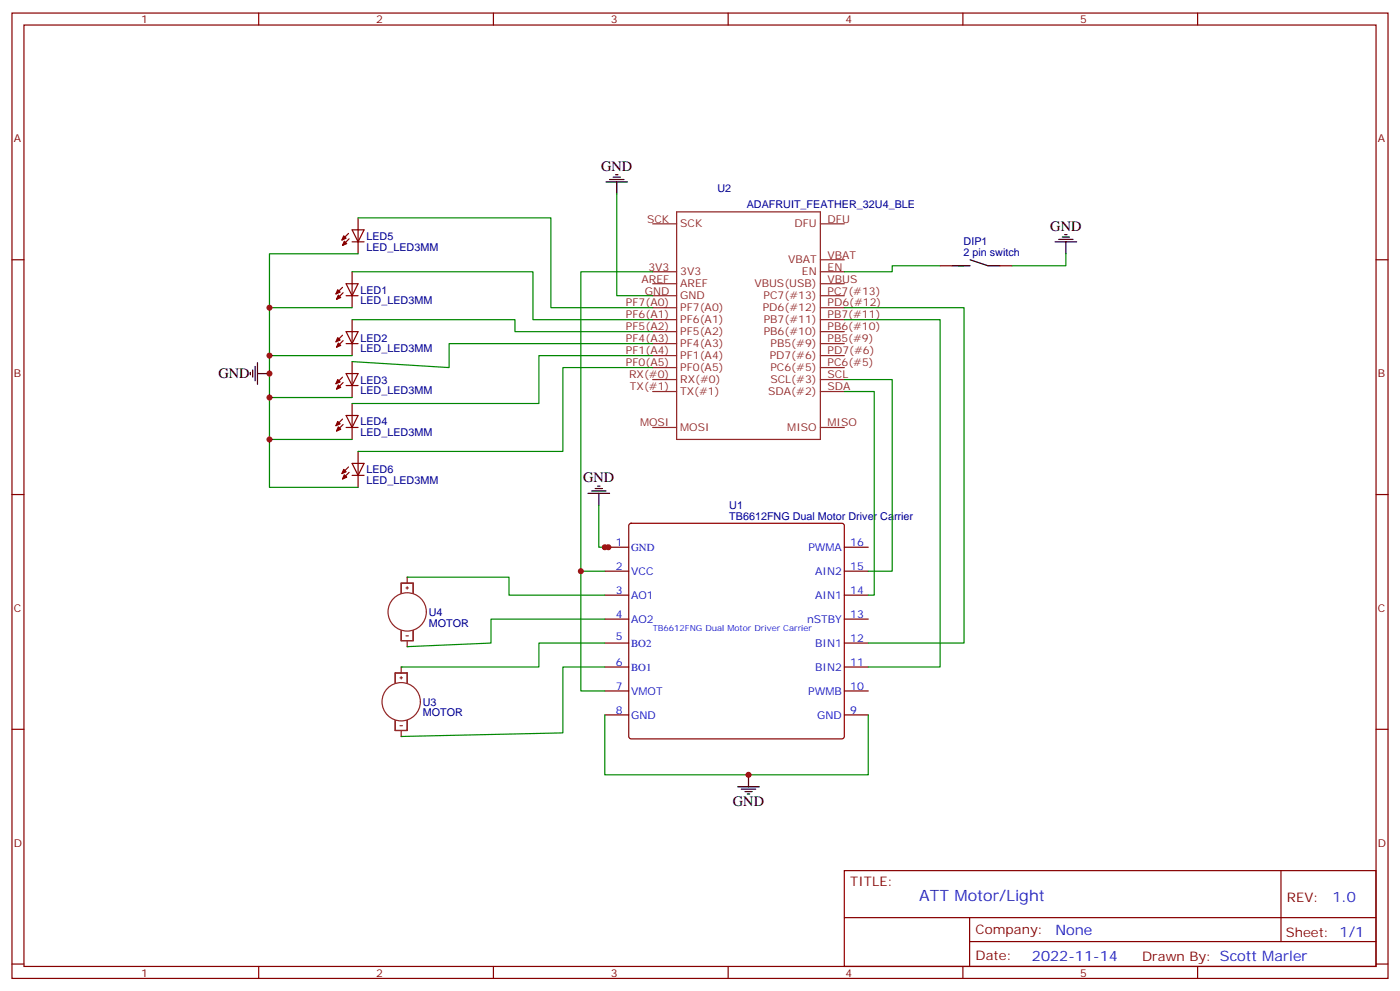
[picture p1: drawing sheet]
<svg xmlns="http://www.w3.org/2000/svg" width="412mm" height="292mm" viewBox="0 0 412 292" stroke-linecap="round" stroke-linejoin="round" font-family="sans-serif">
<g fill="none" stroke="#870000" stroke-width=".35">
<path d="M3.5 3.8h405.4v284.4h-405.4zM7.1 7.4h398.2v277.3h-398.2zM76.2 3.8v3.6M145.3 3.8v3.6M214.5 3.8v3.6M283.6 3.8v3.6M352.8 3.8v3.6M3.5 76.5h3.6M405.3 76.5h3.6M3.5 145.7h3.6M185.4 154.3l.5-.2h62.1l.5 .2 .2 .5v62.1l-.2 .5-.5 .2h-62.1l-.5-.2-.2-.5v-62.1zM405.3 145.7h3.6"/>
<path d="M178.2 161.2h7M178.2 168.2h7M178.2 175.3h7M248.7 161.2h7.1M248.7 168.2h7.1M248.7 175.3h7.1M178.2 182.4h7M178.2 189.4h7M178.2 196.5h7M248.7 182.4h7.1M248.7 189.4h7.1M248.7 196.5h7.1"/>
<path d="M3.5 214.8h3.6M178.2 203.5h7M178.2 210.6h7M248.7 203.5h7.1M248.7 210.6h7.1M405.3 214.8h3.6M248.7 256.4h156.6v28.3h-156.6zM377.3 256.5v20.8M248.7 270.3h156.5M285.6 277.3h119.6M285.6 270.3v14.1M3.5 284h3.6"/>
<path d="M76.2 284.7v3.5M145.3 284.7v3.5M214.5 284.7v3.5M283.6 284.7v3.5M352.8 284.7v3.5M405.3 284h3.6"/>
</g>
<g fill="none" stroke="#8c2424" stroke-width=".35">
<path d="M192.3 65.9h7M199.3 62.4h42.4v67h-42.4zM241.7 76.5h7M241.7 65.9h7M192.3 83.6h7M192.3 87.1h7M192.3 90.6h7M192.3 94.2h7M192.3 97.7h7M192.3 80h7M241.7 83.6h7M241.7 87.1h7"/>
<path d="M241.7 90.6h7M241.7 94.2h7M241.7 97.7h7M241.7 80h7M192.3 101.2h7M192.3 104.7h7M192.3 108.3h7M192.3 111.8h7M192.3 115.3h7M241.7 101.2h7M241.7 104.7h7M241.7 108.3h7"/>
<path d="M241.7 111.8h7M241.7 115.3h7M192.3 125.9h7M241.7 125.9h7"/>
</g>
<path d="M192.3 80h-21.2v88.2h7.1M248.7 94.2h28.2v102.3h-21.1M248.7 90.6h35.3v98.8h-28.2M248.7 111.8h14.1v56.4h-7M248.7 115.3h8.8v60h-1.7" fill="none" stroke="#008700" stroke-width=".35"/>
<path d="M73.7 109.7v.7M74.4 109v2.1M75.1 107.9v4.2M75.8 110h3.6M75.8 106.9v6.3" fill="none" stroke="#000" stroke-width=".35"/>
<g fill="#fff" stroke="#000" stroke-width=".35">
<path d="M116.4 212h3.5v3.2h-3.5z"/>
<path d="M116.4 198.2h3.5v3.2h-3.5z"/>
</g>
<path d="M117.8 199.6h.7M118.2 196.5v1.7M118.2 199.3v.7M116.4 201v-2.8h3.5v2.8M116.4 212.3v2.9h3.5v-2.9M117.8 213.7h.7M118.2 215.2v1.7" fill="none" stroke="#8c2424" stroke-width=".35"/>
<circle cx="118.2" cy="206.7" r="5.6" fill="#fff" stroke="#8c2424" stroke-width=".35"/>
<g fill="#8c2424">
<circle cx="118.2" cy="196.5" r=".18"/>
<circle cx="118.2" cy="216.9" r=".18"/>
</g>
<g fill="#fff" stroke="#000" stroke-width=".35">
<path d="M118.2 185.5h3.5v3.2h-3.5z"/>
<path d="M118.2 171.8h3.5v3.1h-3.5z"/>
</g>
<path d="M118.2 174.6v-2.8h3.5v2.8M119.6 173.2h.7M119.9 170v1.8M119.9 172.8v.7M118.2 185.9v2.8h3.5v-2.8M119.6 187.3h.7M119.9 188.7v1.8" fill="none" stroke="#8c2424" stroke-width=".35"/>
<circle cx="119.9" cy="180.2" r="5.6" fill="#fff" stroke="#8c2424" stroke-width=".35"/>
<g fill="#8c2424">
<circle cx="119.9" cy="170" r=".18"/>
<circle cx="119.9" cy="190.5" r=".18"/>
</g>
<g fill="none" stroke="#008700" stroke-width=".35">
<path d="M181.7 57.1v30h10.6M105.5 64.2h56.8v26.4h30M105.5 74.8h-26.1v42.3h24.3M276.9 78.3h-14.1v1.7h-14.1M314 74.8v3.5h-15.9M79.4 90.6h24.3M103.7 80h53.3v14.2h35.3M103.7 94.2h48v3.5h40.6M79.4 117.1v12.3h24.3M79.4 104.7h24.3M192.3 101.2h-60v7.1l-28.6-1.8M192.3 104.7h-33.6v14.2h-55"/>
<path d="M192.3 108.3h-26.5v24.7h-60.3M79.4 129.4v14.1h26.1M176.4 148.8v12.4h2.8M119.9 170h30v5.3h28.3M171.1 168.2v35.3h7.1M178.2 161.2h1.7M178.2 182.4h-33.6v7l-24.7 1.1M178.2 189.4h-19.5v7.1h-40.5M178.2 196.5h-12.4v19.4l-47.6 1M178.2 210.6v17.6h77.6v-17.6"/>
</g>
<g fill="none" stroke="#000" stroke-width=".35">
<path d="M178.5 53.6h6.4M179.6 52.9h4.2M180.6 52.2h2.1M181.3 51.5h.7M181.7 53.6v3.5M280.5 78.3h5.3M285.8 76.5l5.2 1.8h3.6M310.8 71.2h6.3M311.9 70.5h4.2M312.9 69.8h2.1M313.6 69.1h.7M314 71.2v3.6"/>
<path d="M173.2 145.3h6.4M174.3 144.6h4.2M175.3 143.9h2.1M176 143.2h.7M176.4 145.3v3.5M217.3 231.7h6.4M218.4 232.4h4.2M219.4 233.2h2.1M220.1 233.9h.7M220.5 228.2v3.5"/>
</g>
<g fill="#850000" stroke="#850000" stroke-width=".35">
<path d="M99.5 85.3l.7 .7-1.2 .6z"/>
<path d="M99.7 86.9l.7 .7-1.3 .6z"/>
<path d="M99.5 99.4l.7 .8-1.2 .5z"/>
<path d="M99.7 101l.7 .7-1.3 .6z"/>
<path d="M99.5 111.8l.7 .7-1.2 .5z"/>
<path d="M99.7 113.4l.7 .7-1.3 .5z"/>
<path d="M99.5 124.1l.7 .7-1.2 .6z"/>
<path d="M99.7 125.7l.7 .7-1.3 .6z"/>
<path d="M101.2 69.5l.8 .7-1.3 .5z"/>
<path d="M101.4 71l.7 .8-1.2 .5z"/>
<path d="M101.2 138.3l.8 .7-1.3 .5z"/>
<path d="M101.4 139.8l.7 .7-1.2 .6z"/>
</g>
<g fill="none" stroke="#850000" stroke-width=".35">
<path d="M102.7 68.8l-2 1.9M102.8 70.3l-1.9 2M103.7 71.2h3.5M103.7 67.7h3.5l-1.7 3.5zM105.5 64.2v10.6M100.9 84.6l-1.9 2M100.9 98.7l-1.9 2M101.1 86.2l-2 2M102 87.1h3.5M102 83.6h3.5l-1.8 3.5zM102 97.7h3.5l-1.8 3.5zM103.7 80v10.6"/>
<path d="M103.7 94.2v10.5M100.9 111.1l-1.9 1.9M101.1 100.3l-2 2M101.1 112.7l-2 1.9M102 101.2h3.5M102 113.6h3.5M102 110h3.5l-1.8 3.6zM103.7 106.5v10.6M103.7 118.9v10.5M100.9 123.4l-1.9 2M101.1 125l-2 2M102 125.9h3.5"/>
<path d="M102 122.4h3.5l-1.8 3.5zM102.7 137.5l-2 2M102.8 139.1l-1.9 2M103.7 136.5h3.5l-1.7 3.5zM105.5 133v10.5M103.7 140h3.5"/>
</g>
<path d="M276.9 78.3h3.6M294.6 78.3h3.5" fill="none" stroke="#870000" stroke-width=".35"/>
<g fill="#c00">
<circle cx="171.1" cy="168.2" r=".88"/>
<circle cx="220.5" cy="228.2" r=".88"/>
<circle cx="79.4" cy="90.6" r=".88"/>
<circle cx="79.4" cy="104.7" r=".88"/>
<circle cx="79.4" cy="110" r=".88"/>
<circle cx="79.4" cy="117.1" r=".88"/>
<circle cx="79.4" cy="129.4" r=".88"/>
<circle cx="179.2" cy="161.2" r=".88"/>
<circle cx="178.2" cy="161.2" r=".88"/>
</g>
<text font-size="4.6" fill="#00f" x="270.8" y="265.5">ATT Motor/Light</text>
<g font-size="4.2">
<text x="177.1" y="50.4">GND</text>
<text x="309.4" y="68">GND</text>
<text x="64.3" y="111.5">GND</text>
<text x="171.8" y="142.1">GND</text>
<text x="215.9" y="237.4">GND</text>
</g>
<g font-size="4.2" fill="#00f">
<text x="392.5" y="265.7">1.0</text>
<text x="310.9" y="275.3">None</text>
<text x="304" y="283.1">2022-11-14</text>
</g>
<g font-size="3.9" fill="#800">
<text x="250.5" y="261">TITLE:</text>
<text x="379.1" y="265.7">REV:</text>
<text x="287.4" y="275.2">Company:</text>
<text x="378.7" y="275.8">Sheet: 1/1</text>
<text x="287.4" y="282.9">Date:</text>
<text x="336.4" y="283">Drawn By: Scott Marler</text>
</g>
<g font-size="3.2" fill="#800">
<text x="41.6" y="6.8">1</text>
<text x="110.8" y="6.8">2</text>
<text x="179.9" y="6.8">3</text>
<text x="249.1" y="6.8">4</text>
<text x="318.2" y="6.8">5</text>
<text x="4.1" y="41.9">A</text>
<text x="405.9" y="41.9">A</text>
<text x="4.1" y="111.1">B</text>
<text x="405.9" y="111.1">B</text>
<text x="4.1" y="180.2">C</text>
<text x="405.9" y="180.2">C</text>
<text x="4.1" y="249.4">D</text>
<text x="405.9" y="249.4">D</text>
<text x="41.6" y="287.7">1</text>
<text x="110.8" y="287.7">2</text>
<text x="179.9" y="287.7">3</text>
<text x="249.1" y="287.7">4</text>
<text x="318.2" y="287.7">5</text>
</g>
<g font-size="3.2" fill="#000080">
<text x="211.4" y="56.5">U2</text>
<text x="220" y="61.2">ADAFRUIT_FEATHER_32U4_BLE</text>
<text x="107.9" y="70.6">LED5</text>
<text x="107.9" y="73.8">LED_LED3MM</text>
<text x="283.8" y="75.5">2 pin switch</text>
<text x="283.8" y="72.3">DIP1</text>
<text x="106.2" y="89.7">LED_LED3MM</text>
<text x="106.2" y="86.5">LED1</text>
<text x="106.2" y="100.6">LED2</text>
<text x="106.2" y="103.8">LED_LED3MM</text>
<text x="106.2" y="113">LED3</text>
<text x="106.2" y="116.1">LED_LED3MM</text>
<text x="106.2" y="125.3">LED4</text>
<text x="106.2" y="128.5">LED_LED3MM</text>
<text x="107.9" y="142.6">LED_LED3MM</text>
<text x="107.9" y="139.4">LED6</text>
<text x="214.8" y="149.9">U1</text>
<text x="214.8" y="153.1">TB6612FNG Dual Motor Driver Carrier</text>
<text x="126.3" y="184.5">MOTOR</text>
<text x="126.3" y="181.4">U4</text>
<text x="124.5" y="207.8">U3</text>
<text x="124.5" y="211">MOTOR</text>
</g>
<g font-size="3.2" fill="#8d2323">
<text x="190.6" y="65.6">SCK</text>
<text x="243.8" y="65.6">DFU</text>
<text x="200.4" y="67">SCK</text>
<text x="234" y="67">DFU</text>
<text x="232.1" y="77.6">VBAT</text>
<text x="243.8" y="76.2">VBAT</text>
<text x="189" y="83.2">AREF</text>
<text x="191" y="79.7">3V3</text>
<text x="200.4" y="81.1">3V3</text>
<text x="236.2" y="81.1">EN</text>
<text x="243.8" y="79.7">EN</text>
<text x="243.8" y="83.2">VBUS</text>
<text x="189.9" y="86.7">GND</text>
<text x="200.4" y="84.6">AREF</text>
<text x="200.4" y="88.2">GND</text>
<text x="222.2" y="84.6">VBUS(USB)</text>
<text x="224.9" y="88.2">PC7(#13)</text>
<text x="243.8" y="86.7">PC7(#13)</text>
<text x="184.4" y="90.3">PF7(A0)</text>
<text x="184.4" y="93.8">PF6(A1)</text>
<text x="200.4" y="91.7">PF7(A0)</text>
<text x="200.4" y="95.2">PF6(A1)</text>
<text x="224.7" y="91.7">PD6(#12)</text>
<text x="225" y="95.2">PB7(#11)</text>
<text x="243.8" y="90.3">PD6(#12)</text>
<text x="243.8" y="93.8">PB7(#11)</text>
<text x="184.4" y="97.3">PF5(A2)</text>
<text x="184.4" y="100.9">PF4(A3)</text>
<text x="200.4" y="98.7">PF5(A2)</text>
<text x="225" y="98.7">PB6(#10)</text>
<text x="243.8" y="97.3">PB6(#10)</text>
<text x="243.8" y="100.9">PB5(#9)</text>
<text x="184.4" y="104.4">PF1(A4)</text>
<text x="184.4" y="107.9">PF0(A5)</text>
<text x="200.4" y="102.3">PF4(A3)</text>
<text x="200.4" y="105.8">PF1(A4)</text>
<text x="226.7" y="105.8">PD7(#6)</text>
<text x="227" y="102.3">PB5(#9)</text>
<text x="243.8" y="104.4">PD7(#6)</text>
<text x="243.8" y="107.9">PC6(#5)</text>
<text x="185.3" y="111.4">RX(#0)</text>
<text x="200.4" y="109.3">PF0(A5)</text>
<text x="200.4" y="112.9">RX(#0)</text>
<text x="226.9" y="112.9">SCL(#3)</text>
<text x="227" y="109.3">PC6(#5)</text>
<text x="243.8" y="111.4">SCL</text>
<text x="185.6" y="115">TX(#1)</text>
<text x="200.4" y="116.4">TX(#1)</text>
<text x="226.3" y="116.4">SDA(#2)</text>
<text x="243.8" y="115">SDA</text>
<text x="188.5" y="125.6">MOSI</text>
<text x="243.8" y="125.6">MISO</text>
<text x="200.4" y="127">MOSI</text>
<text x="231.9" y="127">MISO</text>
</g>
<g font-size="3.2" fill="#00f">
<text x="181.4" y="160.8">1</text>
<text x="250.5" y="160.8">16</text>
<text x="181.4" y="167.9">2</text>
<text x="185.9" y="162.2">GND</text>
<text x="238.1" y="162.2">PWMA</text>
<text x="250.5" y="167.9">15</text>
<text x="185.9" y="169.3">VCC</text>
<text x="240.1" y="169.3">AIN2</text>
<text x="181.4" y="174.9">3</text>
<text x="185.9" y="176.4">AO1</text>
<text x="240.1" y="176.4">AIN1</text>
<text x="250.5" y="174.9">14</text>
<text x="181.4" y="182">4</text>
<text x="185.9" y="183.4">AO2</text>
<text x="237.7" y="183.4">nSTBY</text>
<text x="250.5" y="182">13</text>
<text x="181.4" y="188.5">5</text>
<text x="185.9" y="190.5">BO2</text>
<text x="240.1" y="190.5">BIN1</text>
<text x="250.5" y="189.1">12</text>
<text x="181.4" y="196.1">6</text>
<text x="185.9" y="197.5">BO1</text>
<text x="240.1" y="197.5">BIN2</text>
<text x="250.5" y="196.1">11</text>
<text x="181.4" y="203.2">7</text>
<text x="250.5" y="203.2">10</text>
<text x="185.9" y="204.6">VMOT</text>
<text x="238.1" y="204.6">PWMB</text>
<text x="181.4" y="210.2">8</text>
<text x="185.9" y="211.6">GND</text>
<text x="240.7" y="211.6">GND</text>
<text x="250.5" y="210.2">9</text>
</g>
<text font-size="2.5" fill="#00f" x="192.3" y="185.9">TB6612FNG Dual Motor Driver Carrier</text>
</svg>
